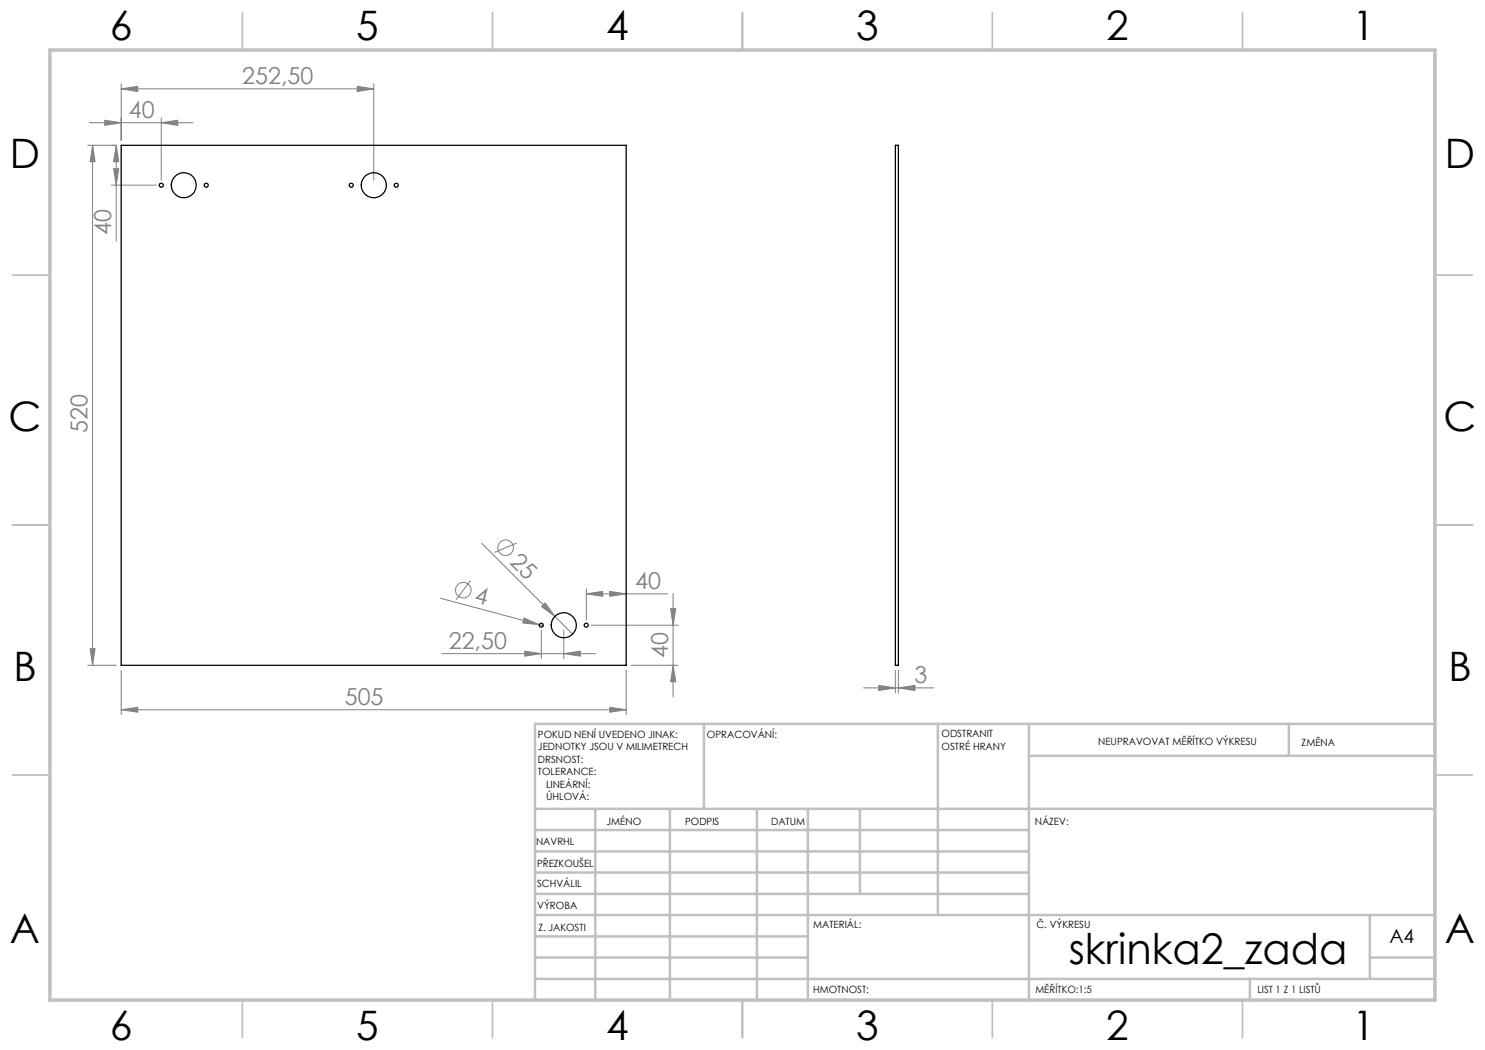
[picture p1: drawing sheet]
<svg xmlns="http://www.w3.org/2000/svg" width="297mm" height="210mm" viewBox="0 0 297 210" stroke-linecap="round" stroke-linejoin="round" font-family="sans-serif">
<g fill="none" stroke="#808080" stroke-width=".2">
<path d="M24.2 17.8l3.4-.5v1zM24.2 16.8v11.2M24.2 17.8h50.6M71.4 17.3l3.4 .5-3.4 .5zM74.8 16.8v19.2M17.5 29.1h5.7M17.9 24.5h20.7M18.5 29.1l.5 3.2h-1zM18.5 29.1v104M21 24.1l3.2 .4-3.2 .6zM22.2 37h9.1M22.7 33.8h1l-.5 3.2z"/>
<path d="M23.2 29.1v19.2M23.2 29.1l.5 3.2h-1zM32.2 24.5l3.4-.4v1zM32.2 23.6v12.4M88.1 119.7l19.8 5.2M94.1 116.1l-2.9 3.8M96.3 108.6l14.7 14.7M103.3 108.6l-4.4 1.9M117.3 118.8l3.2-.5v1zM117.3 117.8v6.2M117.3 118.8h16.2M122 118.3l3.2 .5-3.2 .5z"/>
<path d="M134.6 118.7v20.7M17.5 133.1h5.7M18 129.7h1l-.5 3.4zM24.2 134v8.9M88.4 130.7h30.7M104.8 123.6l3.1 1.3-3.3-.3zM105 130.2l3.3 .5-3.3 .5zM107.9 124.9l.8 .3M108.3 126v5.7M109 120.6l2 2.7-2.7-2zM111 123.3l3.5 3.5M112.7 130.7l3.4-.5v1z"/>
<path d="M112.7 126v5.7M118.3 125.1h17.3M125.2 134v8.9M126.3 133.1h9.3M134.1 121.7h1l-.5 3.4zM134.6 133.1l.5 3.2h-1zM172.7 137.6h14M175.8 137.1l3.3 .5-3.3 .5zM179.1 134v4.6M179.7 137.6l3.3-.5v1zM179.7 134v4.6M24.2 141.9l3.4-.4v.9z"/>
<path d="M24.2 141.9h101M122 141.5l3.2 .4-3.2 .5z"/>
<circle cx="92.6" cy="118" r="1.56"/>
<circle cx="101.1" cy="109.5" r="1.57"/>
</g>
<g fill="none" stroke="#c0c0c0" stroke-width=".35">
<path d="M48.5 2.5v7.5M98.5 2.5v7.5M148.5 2.5v7.5M198.5 2.5v7.5M248.5 2.5v7.5M2.5 55h7.5M287 55h7.5M2.5 105h7.5M287 105h7.5M2.5 155h7.5M287 155h7.5M48.5 200v7.5"/>
<path d="M98.5 200v7.5M148.5 200v7.5M198.5 200v7.5M248.5 200v7.5"/>
</g>
<g fill="none" stroke="#c0c0c0" stroke-width=".5">
<path d="M140.8 144.8v17M187.6 144.8v38.2M205.8 144.8v55.2M205.8 151.2h81.2M257.8 144.8v6.4M287 144.8h-180v55.2M107 161.8h180M107 178.8h98.8M107 174.5h98.8M107 170.3h98.8M107 166h98.8M119.1 161.8v38.2"/>
<path d="M134 161.8v38.2M151.4 161.8v38.2M161.6 161.8v38.2M172 161.8v17M107 195.8h180M107 191.5h54.6M107 187.3h54.6M107 183h180M250 195.8v4.2M274 191.5h13M274 183v12.8"/>
</g>
<path d="M10 10h277v190h-277z" fill="none" stroke="#c0c0c0" stroke-width=".7"/>
<g fill="#808080">
<path d="M109 120.6l2 2.7-2.7-2z"/>
<path d="M104.8 123.6l3.1 1.3-3.3-.3z"/>
<path d="M122 141.5l3.2 .4-3.2 .5zM24.2 141.9l3.4-.4v.9zM32.2 24.5l3.4-.4v1zM21 24.1l3.2 .4-3.2 .6zM71.4 17.3l3.4 .5-3.4 .5zM24.2 17.8l3.4-.5v1zM179.7 137.6l3.3-.5v1zM175.8 137.1l3.3 .5-3.3 .5z"/>
<path d="M105 130.2l3.3 .5-3.3 .5zM112.7 130.7l3.4-.5v1z"/>
<path d="M18 129.7h1l-.5 3.4zM18.5 29.1l.5 3.2h-1z"/>
<path d="M22.7 33.8h1l-.5 3.2zM23.2 29.1l.5 3.2h-1z"/>
<path d="M134.1 121.7h1l-.5 3.4zM134.6 133.1l.5 3.2h-1z"/>
<path d="M117.3 118.8l3.2-.5v1zM122 118.3l3.2 .5-3.2 .5z"/>
</g>
<g fill="none" stroke="#000" stroke-width=".25">
<path d="M24.2 29.1h101v104h-101zM179.1 29.1h.6v104h-.6z"/>
<circle cx="32.2" cy="37" r=".39"/>
<circle cx="36.8" cy="37" r="2.5"/>
<circle cx="41.2" cy="37" r=".39"/>
<circle cx="70.2" cy="37" r=".39"/>
<circle cx="74.7" cy="37" r="2.5"/>
<circle cx="79.2" cy="37" r=".4"/>
<circle cx="108.3" cy="125" r=".41"/>
<circle cx="112.7" cy="125.1" r="2.5"/>
<circle cx="117.3" cy="125" r=".41"/>
</g>
<text font-size="8.5" x="213.7" y="192.7">skrinka2_zada</text>
<g font-size="8.1">
<text x="22" y="8">6</text>
<text x="71.2" y="8">5</text>
<text x="121.2" y="8">4</text>
<text x="171.3" y="8">3</text>
<text x="221.3" y="8">2</text>
<text x="270.5" y="8">1</text>
<text x="2" y="33.6">D</text>
<text x="289" y="33.6">D</text>
<text x="1.7" y="86.1">C</text>
<text x="288.7" y="86.1">C</text>
<text x="2.7" y="136.1">B</text>
<text x="289.7" y="136.1">B</text>
<text x="2" y="188.6">A</text>
<text x="289" y="188.6">A</text>
<text x="22" y="208">6</text>
<text x="71.2" y="208">5</text>
<text x="121.2" y="208">4</text>
<text x="171.3" y="208">3</text>
<text x="221.3" y="208">2</text>
<text x="270.5" y="208">1</text>
</g>
<g font-size="4.7" fill="#808080">
<text x="48.5" y="16.8">252,50</text>
<text x="25.8" y="23.5">40</text>
<text x="22.2" y="46.9" transform="rotate(-90 22.2 46.9)">40</text>
<text x="17.5" y="86.6" transform="rotate(-90 17.5 86.6)">520</text>
<text x="101.7" y="112.5" transform="rotate(45 101.7 112.5)">25</text>
<text x="127.1" y="117.7">40</text>
<text x="94.7" y="120.3" transform="rotate(15 94.7 120.3)">4</text>
<text x="89.8" y="129.7">22,50</text>
<text x="133.6" y="131.7" transform="rotate(-90 133.6 131.7)">40</text>
<text x="182.9" y="136.6">3</text>
<text x="69" y="140.9">505</text>
</g>
<text font-size="3.9" x="277.9" y="188.5">A4</text>
<g font-size="2">
<text x="107.6" y="147.6">POKUD NENÍ UVEDENO JINAK:</text>
<text x="141.4" y="147.6">OPRACOVÁNÍ:</text>
<text x="188.3" y="147.5">ODSTRANIT</text>
<text x="188.3" y="150">OSTRÉ HRANY</text>
<text x="219.6" y="149">NEUPRAVOVAT MĚŘÍTKO VÝKRESU</text>
<text x="260.3" y="149.2">ZMĚNA</text>
<text x="107.6" y="150.1">JEDNOTKY JSOU V MILIMETRECH</text>
<text x="107.6" y="152.6">DRSNOST:</text>
<text x="107.6" y="155.1">TOLERANCE:</text>
<text x="109.2" y="157.6">LINEÁRNÍ:</text>
<text x="109.2" y="160.1">ÚHLOVÁ:</text>
<text x="121.3" y="165">JMÉNO</text>
<text x="137" y="164.9">PODPIS</text>
<text x="154.2" y="164.9">DATUM</text>
<text x="207" y="164.9">NÁZEV:</text>
<text x="107.2" y="169.1">NAVRHL</text>
<text x="107.4" y="173.3">PŘEZKOUŠEL</text>
<text x="107.4" y="177.4">SCHVÁLIL</text>
<text x="107.5" y="181.8">VÝROBA</text>
<text x="162.6" y="185.5">MATERIÁL:</text>
<text x="207.3" y="185.5">Č. VÝKRESU</text>
<text x="107.7" y="186.1">Z. JAKOSTI</text>
<text x="162.6" y="198.5">HMOTNOST:</text>
<text x="207.1" y="198.6">MĚŘÍTKO:1:5</text>
<text x="251.5" y="198.6">LIST 1 Z 1 LISTŮ</text>
</g>
</svg>
